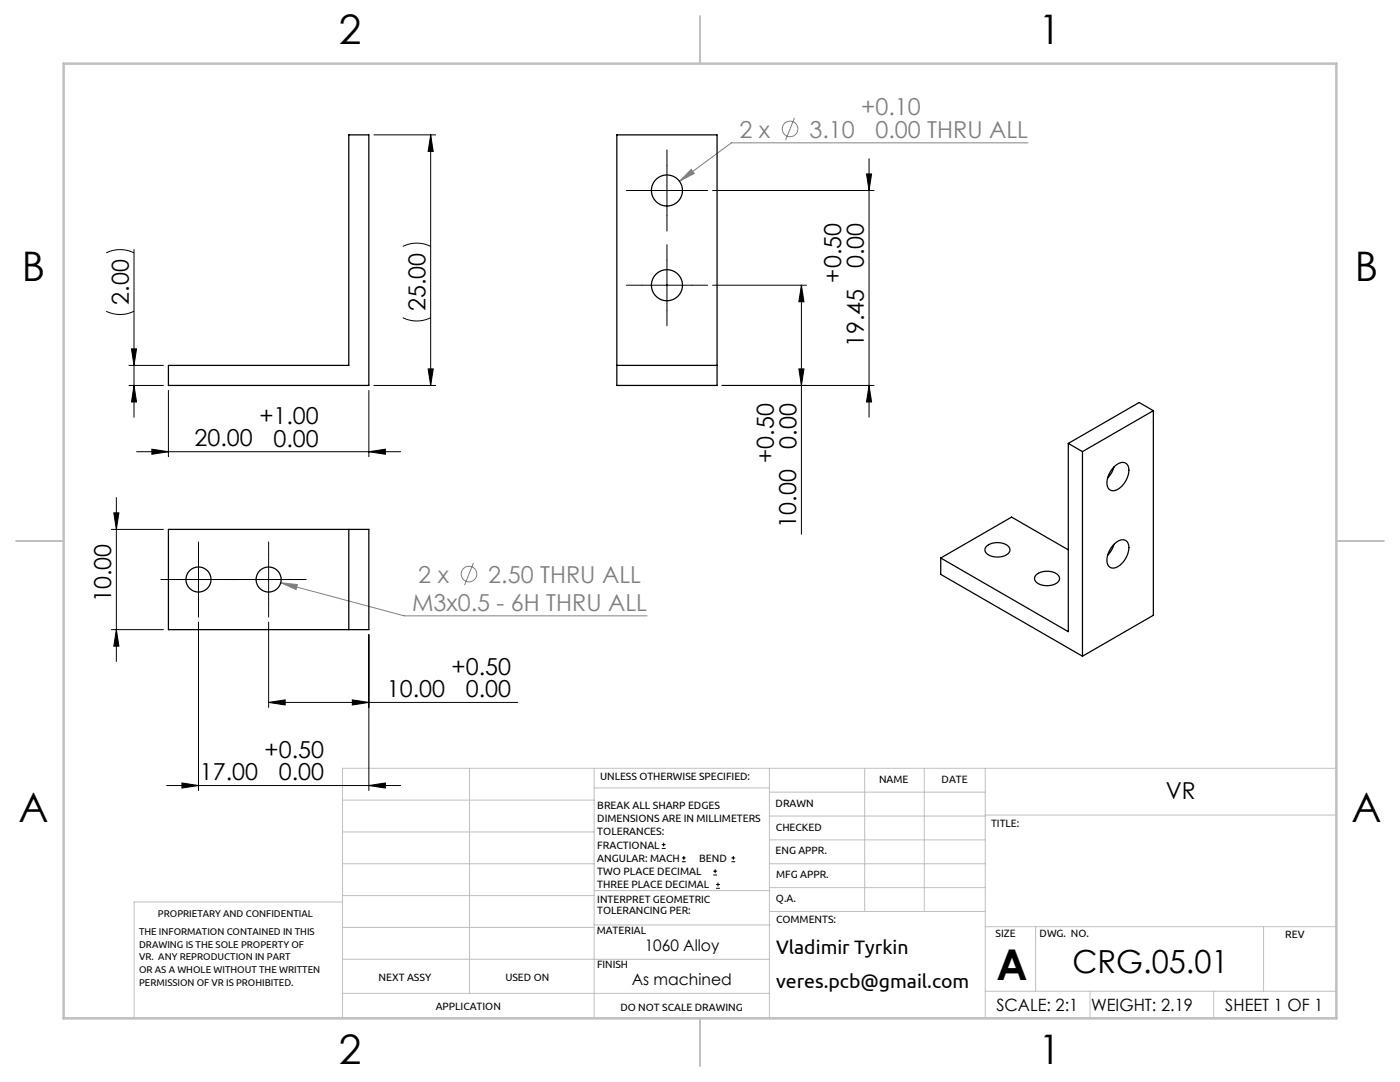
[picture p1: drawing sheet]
<svg xmlns="http://www.w3.org/2000/svg" width="279mm" height="216mm" viewBox="0 0 279 216" stroke-linecap="round" stroke-linejoin="round" font-family="sans-serif">
<g fill="none" stroke="#808080" stroke-width=".2">
<path d="M137.9 33.8l.7 .8-3 1.6zM158.6 23.5l-1.8 4.4M205.2 28.5h-59.2l-10.4 7.7M56 116.3l3.3 .3-.2 1zM56 116.3l24.7 6.6h48.4M94.5 112.3l-1.8 4.5"/>
<circle cx="157.7" cy="25.7" r="1.56"/>
<circle cx="93.6" cy="114.5" r="1.56"/>
</g>
<g fill="none" stroke="#000" stroke-width=".2">
<path d="M74.6 26.9h12.4M86 26.9l.5 3.3h-1.1zM86 26.9v50M128.1 38h10M133.1 33v10M142.2 38h32.2M172.9 34.7h1l-.5 3.3zM173.4 31.7v51.6M21.2 50.5a6.2 6.2 0 0 1 5.5 0M26.7 49.8v33.5M80.4 49.2a6.2 6.2 0 0 1 5.6 0M128.1 56.9h10"/>
<path d="M133.1 51.9v10M142.2 56.9h18.7M159.9 56.9l.5 3.3h-1zM159.9 56.9v49.7M21.2 62.1a6.2 6.2 0 0 0 5.5 0M25.7 76.9h6.9M25.7 72.9h6.9M26.2 69.6h1.1l-.6 3.3zM26.7 76.9l.6 3.3h-1.1zM33.6 77.9v13.2M73.6 77.9v13.2M74.6 76.9h12.4"/>
<path d="M80.4 63.4a6.2 6.2 0 0 0 5.6 0M85.4 73.6h1.1l-.5 3.3zM144.1 76.9h30.3M159.4 73.6h1l-.5 3.3zM173.4 76.9l.5 3.3h-1zM23.2 99.3v32.7M27.3 90.1h52.7M30.3 89.6l3.3 .5-3.3 .5zM73.6 90.1l3.3-.5v1zM22.2 105.6h10.4M22.7 102.3h1l-.5 3.3zM34.6 115.6h10"/>
<path d="M39.6 110.6v10M48.6 115.6h10M53.6 110.6v10M22.2 125.6h10.4M23.2 125.6l.5 3.3h-1zM39.6 124.1v33.6M53.6 124.1v17.1M70.3 139.7l3.3 .5-3.3 .5zM73.6 126.6v31.1M33.3 156.7h46.7M36.3 156.2l3.3 .5-3.3 .6zM53.6 140.2l3.3-.5v1z"/>
<path d="M53.6 140.2h49.7M73.6 156.7l3.3-.5v1.1zM132.1 169.3h.7M132.1 168.5h.7M132.4 168.2v.7M136.1 171.9h.8M136.1 171.2h.8M136.5 170.8v.8M142.3 174.6h.8M142.3 173.8h.8M142.7 173.5v.7M142.9 177.3h.8"/>
<path d="M142.9 176.5h.8M143.3 176.1v.8M146 171.9h.7M146 171.2h.7M146.3 170.8v.8"/>
</g>
<g fill="none" stroke="#000" stroke-width=".2" stroke-dasharray="15.2 1.3 1.3 1.3">
<path d="M128.1 38h-3.1M133.1 33v-3.1M138.1 38h3.1M128.1 56.9h-3.1M133.1 51.9v-3.1M133.1 43v3.1M138.1 56.9h3.1M133.1 61.9v3.1M34.6 115.6h-2.5M39.6 110.6v-2.5M44.6 115.6h2.5M48.6 115.6h-2.5"/>
<path d="M53.6 110.6v-2.5M58.6 115.6h2.5M39.6 120.6v2.5M53.6 120.6v2.5"/>
</g>
<g fill="none" stroke="#c0c0c0" stroke-width=".2">
<path d="M68.4 159.7h50.2M93.7 153.3v44.9M118.6 153.3v49.9M118.6 157.2h34.9M153.5 153.3v49.9M153.5 158.1h43.1M172.6 153.3v28.6M184.5 153.3v28.6M196.6 153.3v49.9M266.7 153.3h-198.3v49.9M68.4 178.7h50.2M68.4 172.4h50.2"/>
<path d="M68.4 166h50.2M68.4 180h-41.6v23.2M118.6 177.7h35.1M153.5 167.6h43.1M153.5 162.8h43.1M153.5 172.4h43.1M153.5 177.1h43.1M196.6 162.6h70.1M68.4 198.2h85.1M68.4 185.1h50.2M68.4 191.4h50.2M118.6 191.4h34.9"/>
<path d="M118.6 184.6h35.1M153.7 181.9h42.9M196.6 197.8h70.1M196.6 184.9h70.1M206.7 184.9v12.9M217.5 197.8v5.4M242.2 197.8v5.4M252.2 184.9v12.9"/>
</g>
<path d="M139.7 3.2v9.5M3.2 107.9h9.5M266.7 107.9h9.5M139.7 203.2v9.5" fill="none" stroke="#c0c0c0" stroke-width=".25"/>
<path d="M12.7 12.7h254v190.5h-254z" fill="none" stroke="#c0c0c0" stroke-width=".5"/>
<g fill="#000">
<path d="M26.2 69.6h1.1l-.6 3.3zM26.7 76.9l.6 3.3h-1.1zM172.9 34.7h1l-.5 3.3zM173.4 76.9l.5 3.3h-1zM159.9 56.9l.5 3.3h-1zM159.4 73.6h1l-.5 3.3z"/>
<path d="M85.4 73.6h1.1l-.5 3.3zM86 26.9l.5 3.3h-1.1zM23.2 125.6l.5 3.3h-1zM22.7 102.3h1l-.5 3.3z"/>
<path d="M30.3 89.6l3.3 .5-3.3 .5zM73.6 90.1l3.3-.5v1z"/>
<path d="M53.6 140.2l3.3-.5v1zM70.3 139.7l3.3 .5-3.3 .5zM36.3 156.2l3.3 .5-3.3 .6zM73.6 156.7l3.3-.5v1.1z"/>
</g>
<path d="M56 116.3l3.1 1.3 .2-1zM137.9 33.8l-2.3 2.4 3-1.6z" fill="#808080"/>
<g fill="none" stroke="#000" stroke-width=".25">
<path d="M69.6 26.9h4v50h-40v-4h36zM123.1 26.9h20v50h-20zM123.1 72.9h20M213.2 88.5v37.5l-25.5-14.7M213.2 88.5l2.8 1.6M216 90.1v40.8M222.2 93.3a1.93 1.93 0 0 1 2.7-.7 3.7 3.7 0 0 1-1.1 4.5 1.77 1.77 0 0 1-2.6 .4 3.8 3.8 0 0 1 1-4.2zM222.3 93.2a5.2 5.2 0 0 1-1.2 2.2M230.2 81.9l-14.2 8.2M230.2 81.9v40.9l-14.2 8.1M230.2 81.9l-2.9-1.6-14.1 8.2M33.6 105.6h40v20h-40z"/>
<path d="M69.6 105.6v20M187.7 111.3v3.3l28.3 16.3M196.9 109a3.4 3.4 0 0 1 4.5 .3 1.28 1.28 0 0 1-1.1 1.7 3.1 3.1 0 0 1-3.7-1v-.6zM206.8 114.7a3.4 3.4 0 0 1 4.5 .3 1.28 1.28 0 0 1-1.1 1.7 3.1 3.1 0 0 1-3.7-1v-.4zM213.2 109.7l-11.3-6.5-14.2 8.1M222.2 108.7a1.93 1.93 0 0 1 2.7-.7 3.7 3.7 0 0 1-1.1 4.5 1.77 1.77 0 0 1-2.6 .4 3.8 3.8 0 0 1 1-4.2zM222.3 108.6a5.2 5.2 0 0 1-1.2 2.2"/>
<circle cx="133.1" cy="38" r="3.1"/>
<circle cx="133.1" cy="56.9" r="3.1"/>
<circle cx="39.6" cy="115.6" r="2.5"/>
<circle cx="53.6" cy="115.6" r="2.5"/>
</g>
<text font-size="8.5" x="198.9" y="195.5">A</text>
<g font-size="8.1">
<text x="67.6" y="8.9">2</text>
<text x="207.3" y="8.9">1</text>
<text x="4.4" y="56.1">B</text>
<text x="270.4" y="56.1">B</text>
<text x="3.7" y="164.1">A</text>
<text x="269.7" y="164.1">A</text>
<text x="67.6" y="212.4">2</text>
<text x="207.3" y="212.4">1</text>
</g>
<text font-size="6.3" x="214" y="194.1">CRG.05.01</text>
<g font-size="4.7" fill="#808080">
<text x="171.9" y="23">+0.10</text>
<text x="147.6" y="27.4">2 x</text>
<text x="161.5" y="27.4">3.10</text>
<text x="174.7" y="27.5">0.00 THRU ALL</text>
<text x="83.5" y="116.3">2 x</text>
<text x="97.5" y="116.3">2.50 THRU ALL</text>
<text x="82.2" y="121.9">M3x0.5 - 6H THRU ALL</text>
</g>
<g font-size="4.7">
<text x="172.4" y="53.5" transform="rotate(-90 172.4 53.5)">0.00</text>
<text x="167.9" y="56.4" transform="rotate(-90 167.9 56.4)">+0.50</text>
<text x="25.7" y="60.8" transform="rotate(-90 25.7 60.8)">2.00</text>
<text x="84.9" y="62.1" transform="rotate(-90 84.9 62.1)">25.00</text>
<text x="172.4" y="69.3" transform="rotate(-90 172.4 69.3)">19.45</text>
<text x="38.8" y="89.1">20.00</text>
<text x="51.8" y="84.6">+1.00</text>
<text x="54.6" y="89.1">0.00</text>
<text x="158.9" y="89.5" transform="rotate(-90 158.9 89.5)">0.00</text>
<text x="154.4" y="92.4" transform="rotate(-90 154.4 92.4)">+0.50</text>
<text x="158.9" y="105.3" transform="rotate(-90 158.9 105.3)">10.00</text>
<text x="22.2" y="120.2" transform="rotate(-90 22.2 120.2)">10.00</text>
<text x="90.1" y="134.6">+0.50</text>
<text x="77.2" y="139.1">10.00</text>
<text x="93" y="139.1">0.00</text>
<text x="39.9" y="155.7">17.00</text>
<text x="52.8" y="151.2">+0.50</text>
<text x="55.6" y="155.7">0.00</text>
<text x="232.7" y="159.4">VR</text>
</g>
<g font-size="3.9">
<text x="154.9" y="190.4">Vladimir Tyrkin</text>
<text x="154.9" y="197.2">veres.pcb@gmail.com</text>
</g>
<g font-size="3.4">
<text x="198.8" y="201.7">SCALE: 2:1</text>
<text x="217.7" y="201.8">WEIGHT: 2.19</text>
<text x="244.5" y="201.7">SHEET 1 OF 1</text>
</g>
<g font-size="3.2">
<text x="128.7" y="189.8">1060 Alloy</text>
<text x="126.1" y="196.6">As machined</text>
</g>
<g font-size="2.1">
<text x="119.8" y="155.6">UNLESS OTHERWISE SPECIFIED:</text>
<text x="119.2" y="161.4">BREAK ALL SHARP EDGES</text>
<text x="154.8" y="161">DRAWN</text>
<text x="175.4" y="156.2">NAME</text>
<text x="187.9" y="156.2">DATE</text>
<text x="119.2" y="164">DIMENSIONS ARE IN MILLIMETERS</text>
<text x="119.2" y="166.7">TOLERANCES:</text>
<text x="154.9" y="165.8">CHECKED</text>
<text x="197.8" y="165">TITLE:</text>
<text x="119.2" y="169.3">FRACTIONAL</text>
<text x="119.2" y="172">ANGULAR: MACH</text>
<text x="139.5" y="172">BEND</text>
<text x="154.8" y="170.5">ENG APPR.</text>
<text x="119.2" y="174.6">TWO PLACE DECIMAL</text>
<text x="119.2" y="177.3">THREE PLACE DECIMAL</text>
<text x="154.9" y="180">Q.A.</text>
<text x="154.9" y="175.2">MFG APPR.</text>
<text x="119.2" y="180.2">INTERPRET GEOMETRIC</text>
<text x="119.2" y="182.3">TOLERANCING PER:</text>
<text x="154.9" y="184.2">COMMENTS:</text>
<text x="119.1" y="186.3">MATERIAL</text>
<text x="198.7" y="187">SIZE</text>
<text x="207.5" y="187">DWG. NO.</text>
<text x="256.5" y="187.1">REV</text>
<text x="75.5" y="195.8">NEXT ASSY</text>
<text x="100.9" y="195.7">USED ON</text>
<text x="119.1" y="193.1">FINISH</text>
<text x="86.9" y="201.6">APPLICATION</text>
<text x="123.8" y="201.6">DO NOT SCALE DRAWING</text>
</g>
<g font-size="2">
<text x="31.5" y="183">PROPRIETARY AND CONFIDENTIAL</text>
<text x="27.8" y="186.6">THE INFORMATION CONTAINED IN THIS</text>
<text x="27.8" y="189.1">DRAWING IS THE SOLE PROPERTY OF</text>
<text x="27.8" y="191.6">VR. ANY REPRODUCTION IN PART</text>
<text x="27.8" y="194.2">OR AS A WHOLE WITHOUT THE WRITTEN</text>
<text x="27.8" y="196.7">PERMISSION OF VR IS PROHIBITED.</text>
</g>
</svg>
